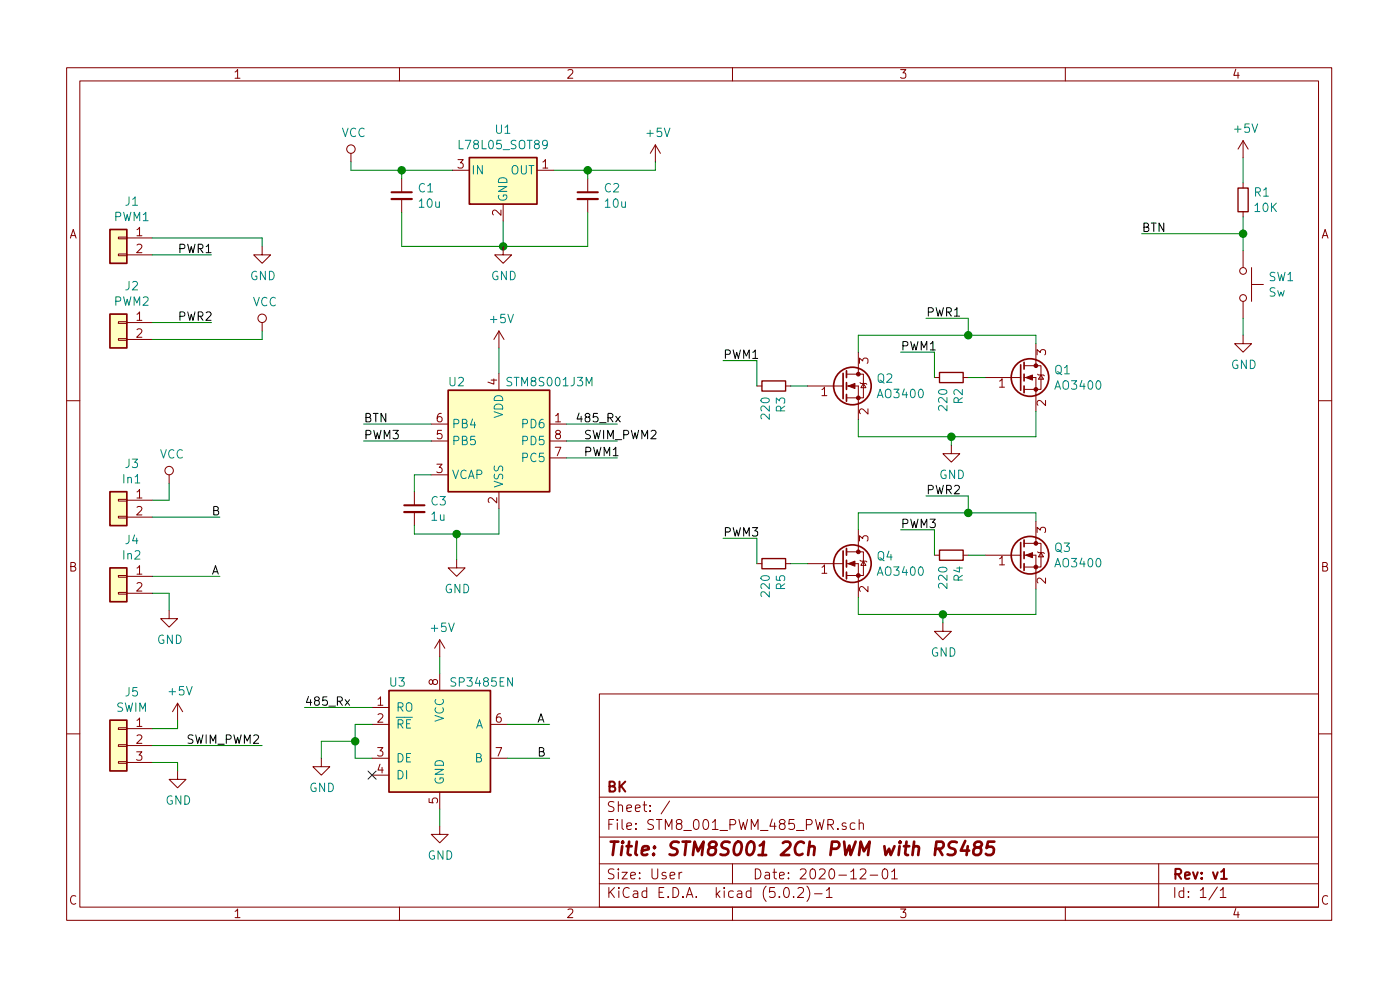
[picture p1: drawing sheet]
EESchema Schematic File Version 4
LIBS:STM8_001_PWM_485_PWR-cache
EELAYER 26 0
EELAYER END
$Descr User 8268 5827
encoding utf-8
Sheet 1 1
Title "STM8S001 2Ch PWM with RS485"
Date "2020-12-01"
Rev "v1"
Comp "BK"
Comment1 ""
Comment2 ""
Comment3 ""
Comment4 ""
$EndDescr
$Comp
L Interface_UART:SP3485EN U3
U 1 1
P 2600 4375
F 0 "U3" H 2350 4725 50  0000 C CNN
F 1 "SP3485EN" H 2850 4725 50  0000 C CNN
F 2 "KiCad/kicad-footprints/Package_SO.pretty:SOIC-8_3.9x4.9mm_P1.27mm" H 3650 4025 50  0001 C CIN
F 3 "http://www.icbase.com/pdf/SPX/SPX00480106.pdf" H 2600 4375 50  0001 C CNN
	1    2600 4375
	1    0    0    -1  
$EndComp
$Comp
L STM8_001_PWM_485_PWR-rescue:STM8S001J3M-BK_Common U2
U 1 1
P 2950 2600
F 0 "U2" H 2700 2950 50  0000 C CNN
F 1 "STM8S001J3M" H 3250 2950 50  0000 C CNN
F 2 "KiCad/kicad-footprints/Package_SO.pretty:SOIC-8_3.9x4.9mm_P1.27mm" H 3000 3150 50  0001 L CNN
F 3 "https://www.st.com/resource/en/datasheet/stm8s001j3.pdf" H 2850 2700 50  0001 C CNN
	1    2950 2600
	1    0    0    -1  
$EndComp
$Comp
L Device:C_Small C3
U 1 1
P 2450 3000
F 0 "C3" H 2542 3046 50  0000 L CNN
F 1 "1u" H 2542 2955 50  0000 L CNN
F 2 "KiCad/kicad-footprints/Capacitor_SMD.pretty:C_0805_2012Metric" H 2450 3000 50  0001 C CNN
F 3 "~" H 2450 3000 50  0001 C CNN
	1    2450 3000
	1    0    0    -1  
$EndComp
Wire Wire Line
	2550 2800 2450 2800
Wire Wire Line
	2450 2800 2450 2900
Wire Wire Line
	2450 3100 2450 3150
Wire Wire Line
	2950 3000 2950 3150
Wire Wire Line
	2950 2050 2950 2200
Wire Wire Line
	2600 3875 2600 3975
$Comp
L power:GND #PWR0101
U 1 1
P 2600 4875
F 0 "#PWR0101" H 2600 4625 50  0001 C CNN
F 1 "GND" H 2605 4702 50  0000 C CNN
F 2 "" H 2600 4875 50  0001 C CNN
F 3 "" H 2600 4875 50  0001 C CNN
	1    2600 4875
	1    0    0    -1  
$EndComp
Wire Wire Line
	2600 4775 2600 4875
$Comp
L power:GND #PWR0102
U 1 1
P 2700 3300
F 0 "#PWR0102" H 2700 3050 50  0001 C CNN
F 1 "GND" H 2705 3127 50  0000 C CNN
F 2 "" H 2700 3300 50  0001 C CNN
F 3 "" H 2700 3300 50  0001 C CNN
	1    2700 3300
	1    0    0    -1  
$EndComp
Wire Wire Line
	2450 3150 2700 3150
Wire Wire Line
	2700 3300 2700 3150
Connection ~ 2700 3150
Wire Wire Line
	2700 3150 2950 3150
Wire Wire Line
	2200 4275 2100 4275
Wire Wire Line
	2100 4475 2200 4475
Wire Wire Line
	3350 2500 3650 2500
Wire Wire Line
	3350 2600 3650 2600
Text Label 3450 2600 0    50   ~ 0
SWIM_PWM2
Wire Wire Line
	2100 4275 2100 4375
Connection ~ 2100 4375
Wire Wire Line
	2100 4375 2100 4475
Text Label 3175 4275 0    50   ~ 0
A
Text Label 3175 4475 0    50   ~ 0
B
Wire Wire Line
	900  2950 1000 2950
Wire Wire Line
	1000 2950 1000 2850
$Comp
L power:GND #PWR0103
U 1 1
P 1000 3600
F 0 "#PWR0103" H 1000 3350 50  0001 C CNN
F 1 "GND" H 1005 3427 50  0000 C CNN
F 2 "" H 1000 3600 50  0001 C CNN
F 3 "" H 1000 3600 50  0001 C CNN
	1    1000 3600
	1    0    0    -1  
$EndComp
Wire Wire Line
	900  3500 1000 3500
Wire Wire Line
	1000 3500 1000 3600
Wire Wire Line
	900  3050 1300 3050
Wire Wire Line
	900  3400 1300 3400
Text Label 1250 3400 0    50   ~ 0
A
Text Label 1250 3050 0    50   ~ 0
B
Wire Wire Line
	3350 2700 3650 2700
Wire Wire Line
	2550 2600 2150 2600
Text Label 2150 2600 0    50   ~ 0
PWM3
Wire Wire Line
	2550 2500 2150 2500
Text Label 2150 2500 0    50   ~ 0
BTN
Text Label 3450 2700 0    50   ~ 0
PWM1
$Comp
L Device:C_Small C2
U 1 1
P 3475 1150
F 0 "C2" H 3567 1196 50  0000 L CNN
F 1 "10u" H 3567 1105 50  0000 L CNN
F 2 "KiCad/kicad-footprints/Capacitor_SMD.pretty:C_1206_3216Metric" H 3475 1150 50  0001 C CNN
F 3 "~" H 3475 1150 50  0001 C CNN
	1    3475 1150
	1    0    0    -1  
$EndComp
$Comp
L Device:C_Small C1
U 1 1
P 2375 1150
F 0 "C1" H 2467 1196 50  0000 L CNN
F 1 "10u" H 2467 1105 50  0000 L CNN
F 2 "KiCad/kicad-footprints/Capacitor_SMD.pretty:C_1206_3216Metric" H 2375 1150 50  0001 C CNN
F 3 "~" H 2375 1150 50  0001 C CNN
	1    2375 1150
	1    0    0    -1  
$EndComp
Wire Wire Line
	2075 1000 2375 1000
Wire Wire Line
	2375 1050 2375 1000
Connection ~ 2375 1000
Wire Wire Line
	3475 1050 3475 1000
Connection ~ 3475 1000
Wire Wire Line
	3475 1000 3875 1000
Wire Wire Line
	2375 1250 2375 1450
Wire Wire Line
	2375 1450 2975 1450
Wire Wire Line
	2975 1450 2975 1300
Wire Wire Line
	2975 1450 3475 1450
Wire Wire Line
	3475 1450 3475 1250
Connection ~ 2975 1450
$Comp
L power:GND #PWR0104
U 1 1
P 2975 1450
F 0 "#PWR0104" H 2975 1200 50  0001 C CNN
F 1 "GND" H 2980 1277 50  0000 C CNN
F 2 "" H 2975 1450 50  0001 C CNN
F 3 "" H 2975 1450 50  0001 C CNN
	1    2975 1450
	1    0    0    -1  
$EndComp
$Comp
L Switch:SW_Push SW1
U 1 1
P 7350 1675
F 0 "SW1" V 7304 1823 50  0000 L CNN
F 1 "Sw" V 7395 1823 50  0000 L CNN
F 2 "KiCad/kicad-footprints/Button_Switch_SMD.pretty:SW_SPST_CK_RS282G05A3" H 7350 1875 50  0001 C CNN
F 3 "" H 7350 1875 50  0001 C CNN
	1    7350 1675
	0    1    1    0   
$EndComp
$Comp
L Device:R_Small R1
U 1 1
P 7350 1175
F 0 "R1" H 7409 1221 50  0000 L CNN
F 1 "10K" H 7409 1130 50  0000 L CNN
F 2 "KiCad/kicad-footprints/Resistor_SMD.pretty:R_0805_2012Metric" H 7350 1175 50  0001 C CNN
F 3 "~" H 7350 1175 50  0001 C CNN
	1    7350 1175
	1    0    0    -1  
$EndComp
Wire Wire Line
	7350 925  7350 1075
Wire Wire Line
	7350 1275 7350 1375
$Comp
L power:GND #PWR0105
U 1 1
P 7350 1975
F 0 "#PWR0105" H 7350 1725 50  0001 C CNN
F 1 "GND" H 7355 1802 50  0000 C CNN
F 2 "" H 7350 1975 50  0001 C CNN
F 3 "" H 7350 1975 50  0001 C CNN
	1    7350 1975
	1    0    0    -1  
$EndComp
Wire Wire Line
	7350 1875 7350 1975
Wire Wire Line
	7350 1375 6750 1375
Connection ~ 7350 1375
Wire Wire Line
	7350 1375 7350 1475
Text Label 6750 1375 0    50   ~ 0
BTN
$Comp
L power:+5V #PWR0106
U 1 1
P 2600 3875
F 0 "#PWR0106" H 2600 3725 50  0001 C CNN
F 1 "+5V" H 2615 4048 50  0000 C CNN
F 2 "" H 2600 3875 50  0001 C CNN
F 3 "" H 2600 3875 50  0001 C CNN
	1    2600 3875
	1    0    0    -1  
$EndComp
NoConn ~ 2200 4575
Wire Wire Line
	2200 4175 1800 4175
Text Label 1800 4175 0    50   ~ 0
485_Rx
$Comp
L power:GND #PWR0107
U 1 1
P 1900 4475
F 0 "#PWR0107" H 1900 4225 50  0001 C CNN
F 1 "GND" H 1905 4302 50  0000 C CNN
F 2 "" H 1900 4475 50  0001 C CNN
F 3 "" H 1900 4475 50  0001 C CNN
	1    1900 4475
	1    0    0    -1  
$EndComp
Wire Wire Line
	1900 4375 1900 4475
Wire Wire Line
	1900 4375 2100 4375
Text Label 3400 2500 0    50   ~ 0
485_Rx
$Comp
L Regulator_Linear:L78L05_SOT89 U1
U 1 1
P 2975 1000
F 0 "U1" H 2975 1242 50  0000 C CNN
F 1 "L78L05_SOT89" H 2975 1151 50  0000 C CNN
F 2 "KiCad/kicad-footprints/Package_TO_SOT_SMD.pretty:SOT-89-3_Handsoldering" H 2975 1200 50  0001 C CIN
F 3 "http://www.st.com/content/ccc/resource/technical/document/datasheet/15/55/e5/aa/23/5b/43/fd/CD00000446.pdf/files/CD00000446.pdf/jcr:content/translations/en.CD00000446.pdf" H 2975 950 50  0001 C CNN
	1    2975 1000
	1    0    0    -1  
$EndComp
Wire Wire Line
	2375 1000 2675 1000
Wire Wire Line
	3275 1000 3475 1000
$Comp
L power:VCC #PWR0108
U 1 1
P 1000 2850
F 0 "#PWR0108" H 1000 2700 50  0001 C CNN
F 1 "VCC" H 1017 3023 50  0000 C CNN
F 2 "" H 1000 2850 50  0001 C CNN
F 3 "" H 1000 2850 50  0001 C CNN
	1    1000 2850
	1    0    0    -1  
$EndComp
$Comp
L power:VCC #PWR0109
U 1 1
P 2075 950
F 0 "#PWR0109" H 2075 800 50  0001 C CNN
F 1 "VCC" H 2092 1123 50  0000 C CNN
F 2 "" H 2075 950 50  0001 C CNN
F 3 "" H 2075 950 50  0001 C CNN
	1    2075 950 
	1    0    0    -1  
$EndComp
Wire Wire Line
	2075 1000 2075 950 
$Comp
L power:+5V #PWR0110
U 1 1
P 3875 950
F 0 "#PWR0110" H 3875 800 50  0001 C CNN
F 1 "+5V" H 3890 1123 50  0000 C CNN
F 2 "" H 3875 950 50  0001 C CNN
F 3 "" H 3875 950 50  0001 C CNN
	1    3875 950 
	1    0    0    -1  
$EndComp
Wire Wire Line
	3875 950  3875 1000
$Comp
L power:+5V #PWR0111
U 1 1
P 7350 925
F 0 "#PWR0111" H 7350 775 50  0001 C CNN
F 1 "+5V" H 7365 1098 50  0000 C CNN
F 2 "" H 7350 925 50  0001 C CNN
F 3 "" H 7350 925 50  0001 C CNN
	1    7350 925 
	1    0    0    -1  
$EndComp
$Comp
L power:+5V #PWR0112
U 1 1
P 2950 2050
F 0 "#PWR0112" H 2950 1900 50  0001 C CNN
F 1 "+5V" H 2965 2223 50  0000 C CNN
F 2 "" H 2950 2050 50  0001 C CNN
F 3 "" H 2950 2050 50  0001 C CNN
	1    2950 2050
	1    0    0    -1  
$EndComp
$Comp
L Connector_Generic:Conn_01x02 J3
U 1 1
P 700 2950
F 0 "J3" H 620 3167 50  0000 C CNN
F 1 "In1" H 620 3076 50  0000 C CNN
F 2 "KiCad/kicad-footprints/TerminalBlock_Phoenix.pretty:TerminalBlock_Phoenix_PT-1,5-2-3.5-H_1x02_P3.50mm_Horizontal" H 700 2950 50  0001 C CNN
F 3 "~" H 700 2950 50  0001 C CNN
	1    700  2950
	-1   0    0    -1  
$EndComp
$Comp
L Connector_Generic:Conn_01x02 J4
U 1 1
P 700 3400
F 0 "J4" H 620 3617 50  0000 C CNN
F 1 "In2" H 620 3526 50  0000 C CNN
F 2 "KiCad/kicad-footprints/TerminalBlock_Phoenix.pretty:TerminalBlock_Phoenix_PT-1,5-2-3.5-H_1x02_P3.50mm_Horizontal" H 700 3400 50  0001 C CNN
F 3 "~" H 700 3400 50  0001 C CNN
	1    700  3400
	-1   0    0    -1  
$EndComp
$Comp
L Connector_Generic:Conn_01x02 J1
U 1 1
P 700 1400
F 0 "J1" H 620 1617 50  0000 C CNN
F 1 "PWM1" H 620 1526 50  0000 C CNN
F 2 "KiCad/kicad-footprints/TerminalBlock_Phoenix.pretty:TerminalBlock_Phoenix_PT-1,5-2-3.5-H_1x02_P3.50mm_Horizontal" H 700 1400 50  0001 C CNN
F 3 "~" H 700 1400 50  0001 C CNN
	1    700  1400
	-1   0    0    -1  
$EndComp
$Comp
L Connector_Generic:Conn_01x02 J2
U 1 1
P 700 1900
F 0 "J2" H 620 2117 50  0000 C CNN
F 1 "PWM2" H 620 2026 50  0000 C CNN
F 2 "KiCad/kicad-footprints/TerminalBlock_Phoenix.pretty:TerminalBlock_Phoenix_PT-1,5-2-3.5-H_1x02_P3.50mm_Horizontal" H 700 1900 50  0001 C CNN
F 3 "~" H 700 1900 50  0001 C CNN
	1    700  1900
	-1   0    0    -1  
$EndComp
$Comp
L power:GND #PWR0113
U 1 1
P 1550 1450
F 0 "#PWR0113" H 1550 1200 50  0001 C CNN
F 1 "GND" H 1555 1277 50  0000 C CNN
F 2 "" H 1550 1450 50  0001 C CNN
F 3 "" H 1550 1450 50  0001 C CNN
	1    1550 1450
	1    0    0    -1  
$EndComp
Wire Wire Line
	900  1900 1250 1900
Wire Wire Line
	900  1500 1250 1500
Text Label 1050 1500 0    50   ~ 0
PWR1
Text Label 1050 1900 0    50   ~ 0
PWR2
$Comp
L Connector_Generic:Conn_01x03 J5
U 1 1
P 700 4400
F 0 "J5" H 620 4717 50  0000 C CNN
F 1 "SWIM" H 620 4626 50  0000 C CNN
F 2 "KiCad/kicad-footprints/Connector_PinHeader_2.54mm.pretty:PinHeader_1x03_P2.54mm_Vertical" H 700 4400 50  0001 C CNN
F 3 "~" H 700 4400 50  0001 C CNN
	1    700  4400
	-1   0    0    -1  
$EndComp
$Comp
L power:+5V #PWR0114
U 1 1
P 1050 4250
F 0 "#PWR0114" H 1050 4100 50  0001 C CNN
F 1 "+5V" H 1065 4423 50  0000 C CNN
F 2 "" H 1050 4250 50  0001 C CNN
F 3 "" H 1050 4250 50  0001 C CNN
	1    1050 4250
	1    0    0    -1  
$EndComp
Wire Wire Line
	900  4300 1050 4300
Wire Wire Line
	1050 4300 1050 4250
$Comp
L power:GND #PWR0115
U 1 1
P 1050 4550
F 0 "#PWR0115" H 1050 4300 50  0001 C CNN
F 1 "GND" H 1055 4377 50  0000 C CNN
F 2 "" H 1050 4550 50  0001 C CNN
F 3 "" H 1050 4550 50  0001 C CNN
	1    1050 4550
	1    0    0    -1  
$EndComp
Wire Wire Line
	1050 4500 1050 4550
Wire Wire Line
	900  4500 1050 4500
Wire Wire Line
	900  4400 1550 4400
Text Label 1100 4400 0    50   ~ 0
SWIM_PWM2
$Comp
L Device:Q_NMOS_GSD Q4
U 1 1
P 4975 3325
F 0 "Q4" H 5180 3371 50  0000 L CNN
F 1 "AO3400" H 5180 3280 50  0000 L CNN
F 2 "KiCad/kicad-footprints/Package_TO_SOT_SMD.pretty:SOT-23" H 5175 3425 50  0001 C CNN
F 3 "~" H 4975 3325 50  0001 C CNN
	1    4975 3325
	1    0    0    -1  
$EndComp
$Comp
L Device:Q_NMOS_GSD Q3
U 1 1
P 6025 3275
F 0 "Q3" H 6230 3321 50  0000 L CNN
F 1 "AO3400" H 6230 3230 50  0000 L CNN
F 2 "KiCad/kicad-footprints/Package_TO_SOT_SMD.pretty:SOT-23" H 6225 3375 50  0001 C CNN
F 3 "~" H 6025 3275 50  0001 C CNN
	1    6025 3275
	1    0    0    -1  
$EndComp
Wire Wire Line
	5075 3525 5075 3625
Wire Wire Line
	5075 3625 5575 3625
Wire Wire Line
	6125 3625 6125 3475
Text Label 5475 2925 0    50   ~ 0
PWR2
Wire Wire Line
	5075 3125 5075 3025
Wire Wire Line
	5075 3025 5725 3025
Wire Wire Line
	6125 3025 6125 3075
Wire Wire Line
	5725 3025 5725 2925
Wire Wire Line
	5725 2925 5475 2925
Connection ~ 5725 3025
Wire Wire Line
	5725 3025 6125 3025
$Comp
L Device:R_Small R5
U 1 1
P 4575 3325
F 0 "R5" H 4634 3371 50  0000 L CNN
F 1 "220" H 4634 3280 50  0000 L CNN
F 2 "KiCad/kicad-footprints/Resistor_SMD.pretty:R_0805_2012Metric" H 4575 3325 50  0001 C CNN
F 3 "~" H 4575 3325 50  0001 C CNN
	1    4575 3325
	0    1    1    0   
$EndComp
Wire Wire Line
	4475 3325 4475 3175
Wire Wire Line
	4475 3175 4275 3175
$Comp
L Device:R_Small R4
U 1 1
P 5625 3275
F 0 "R4" H 5684 3321 50  0000 L CNN
F 1 "220" H 5684 3230 50  0000 L CNN
F 2 "KiCad/kicad-footprints/Resistor_SMD.pretty:R_0805_2012Metric" H 5625 3275 50  0001 C CNN
F 3 "~" H 5625 3275 50  0001 C CNN
	1    5625 3275
	0    1    1    0   
$EndComp
Wire Wire Line
	5525 3275 5525 3125
Wire Wire Line
	4675 3325 4775 3325
Wire Wire Line
	5725 3275 5825 3275
Wire Wire Line
	5525 3125 5325 3125
Text Label 5475 1875 0    50   ~ 0
PWR1
$Comp
L Device:Q_NMOS_GSD Q2
U 1 1
P 4975 2275
F 0 "Q2" H 5180 2321 50  0000 L CNN
F 1 "AO3400" H 5180 2230 50  0000 L CNN
F 2 "KiCad/kicad-footprints/Package_TO_SOT_SMD.pretty:SOT-23" H 5175 2375 50  0001 C CNN
F 3 "~" H 4975 2275 50  0001 C CNN
	1    4975 2275
	1    0    0    -1  
$EndComp
$Comp
L Device:Q_NMOS_GSD Q1
U 1 1
P 6025 2225
F 0 "Q1" H 6230 2271 50  0000 L CNN
F 1 "AO3400" H 6230 2180 50  0000 L CNN
F 2 "KiCad/kicad-footprints/Package_TO_SOT_SMD.pretty:SOT-23" H 6225 2325 50  0001 C CNN
F 3 "~" H 6025 2225 50  0001 C CNN
	1    6025 2225
	1    0    0    -1  
$EndComp
Wire Wire Line
	5075 2475 5075 2575
Wire Wire Line
	5075 2575 5625 2575
Wire Wire Line
	6125 2575 6125 2425
Wire Wire Line
	5075 2075 5075 1975
Wire Wire Line
	5075 1975 5725 1975
Wire Wire Line
	6125 1975 6125 2025
Wire Wire Line
	5725 1975 5725 1875
Wire Wire Line
	5725 1875 5475 1875
Connection ~ 5725 1975
Wire Wire Line
	5725 1975 6125 1975
$Comp
L Device:R_Small R3
U 1 1
P 4575 2275
F 0 "R3" H 4634 2321 50  0000 L CNN
F 1 "220" H 4634 2230 50  0000 L CNN
F 2 "KiCad/kicad-footprints/Resistor_SMD.pretty:R_0805_2012Metric" H 4575 2275 50  0001 C CNN
F 3 "~" H 4575 2275 50  0001 C CNN
	1    4575 2275
	0    1    1    0   
$EndComp
Wire Wire Line
	4475 2275 4475 2125
Wire Wire Line
	4475 2125 4275 2125
$Comp
L Device:R_Small R2
U 1 1
P 5625 2225
F 0 "R2" H 5684 2271 50  0000 L CNN
F 1 "220" H 5684 2180 50  0000 L CNN
F 2 "KiCad/kicad-footprints/Resistor_SMD.pretty:R_0805_2012Metric" H 5625 2225 50  0001 C CNN
F 3 "~" H 5625 2225 50  0001 C CNN
	1    5625 2225
	0    1    1    0   
$EndComp
Wire Wire Line
	5525 2225 5525 2075
Wire Wire Line
	4675 2275 4775 2275
Wire Wire Line
	5725 2225 5825 2225
Wire Wire Line
	5525 2075 5325 2075
Text Label 4275 2125 0    50   ~ 0
PWM1
Text Label 5325 2075 0    50   ~ 0
PWM1
Text Label 4275 3175 0    50   ~ 0
PWM3
Text Label 5325 3125 0    50   ~ 0
PWM3
Wire Wire Line
	1550 1400 1550 1450
Wire Wire Line
	900  1400 1550 1400
$Comp
L power:VCC #PWR01
U 1 1
P 1550 1950
F 0 "#PWR01" H 1550 1800 50  0001 C CNN
F 1 "VCC" H 1567 2123 50  0000 C CNN
F 2 "" H 1550 1950 50  0001 C CNN
F 3 "" H 1550 1950 50  0001 C CNN
	1    1550 1950
	1    0    0    -1  
$EndComp
Wire Wire Line
	1550 2000 1550 1950
Wire Wire Line
	900  2000 1550 2000
$Comp
L power:GND #PWR?
U 1 1
P 5625 2625
F 0 "#PWR?" H 5625 2375 50  0001 C CNN
F 1 "GND" H 5630 2452 50  0000 C CNN
F 2 "" H 5625 2625 50  0001 C CNN
F 3 "" H 5625 2625 50  0001 C CNN
	1    5625 2625
	1    0    0    -1  
$EndComp
Wire Wire Line
	5625 2625 5625 2575
Connection ~ 5625 2575
Wire Wire Line
	5625 2575 6125 2575
$Comp
L power:GND #PWR?
U 1 1
P 5575 3675
F 0 "#PWR?" H 5575 3425 50  0001 C CNN
F 1 "GND" H 5580 3502 50  0000 C CNN
F 2 "" H 5575 3675 50  0001 C CNN
F 3 "" H 5575 3675 50  0001 C CNN
	1    5575 3675
	1    0    0    -1  
$EndComp
Wire Wire Line
	5575 3675 5575 3625
Connection ~ 5575 3625
Wire Wire Line
	5575 3625 6125 3625
Wire Wire Line
	3000 4275 3250 4275
Wire Wire Line
	3000 4475 3250 4475
$EndSCHEMATC
